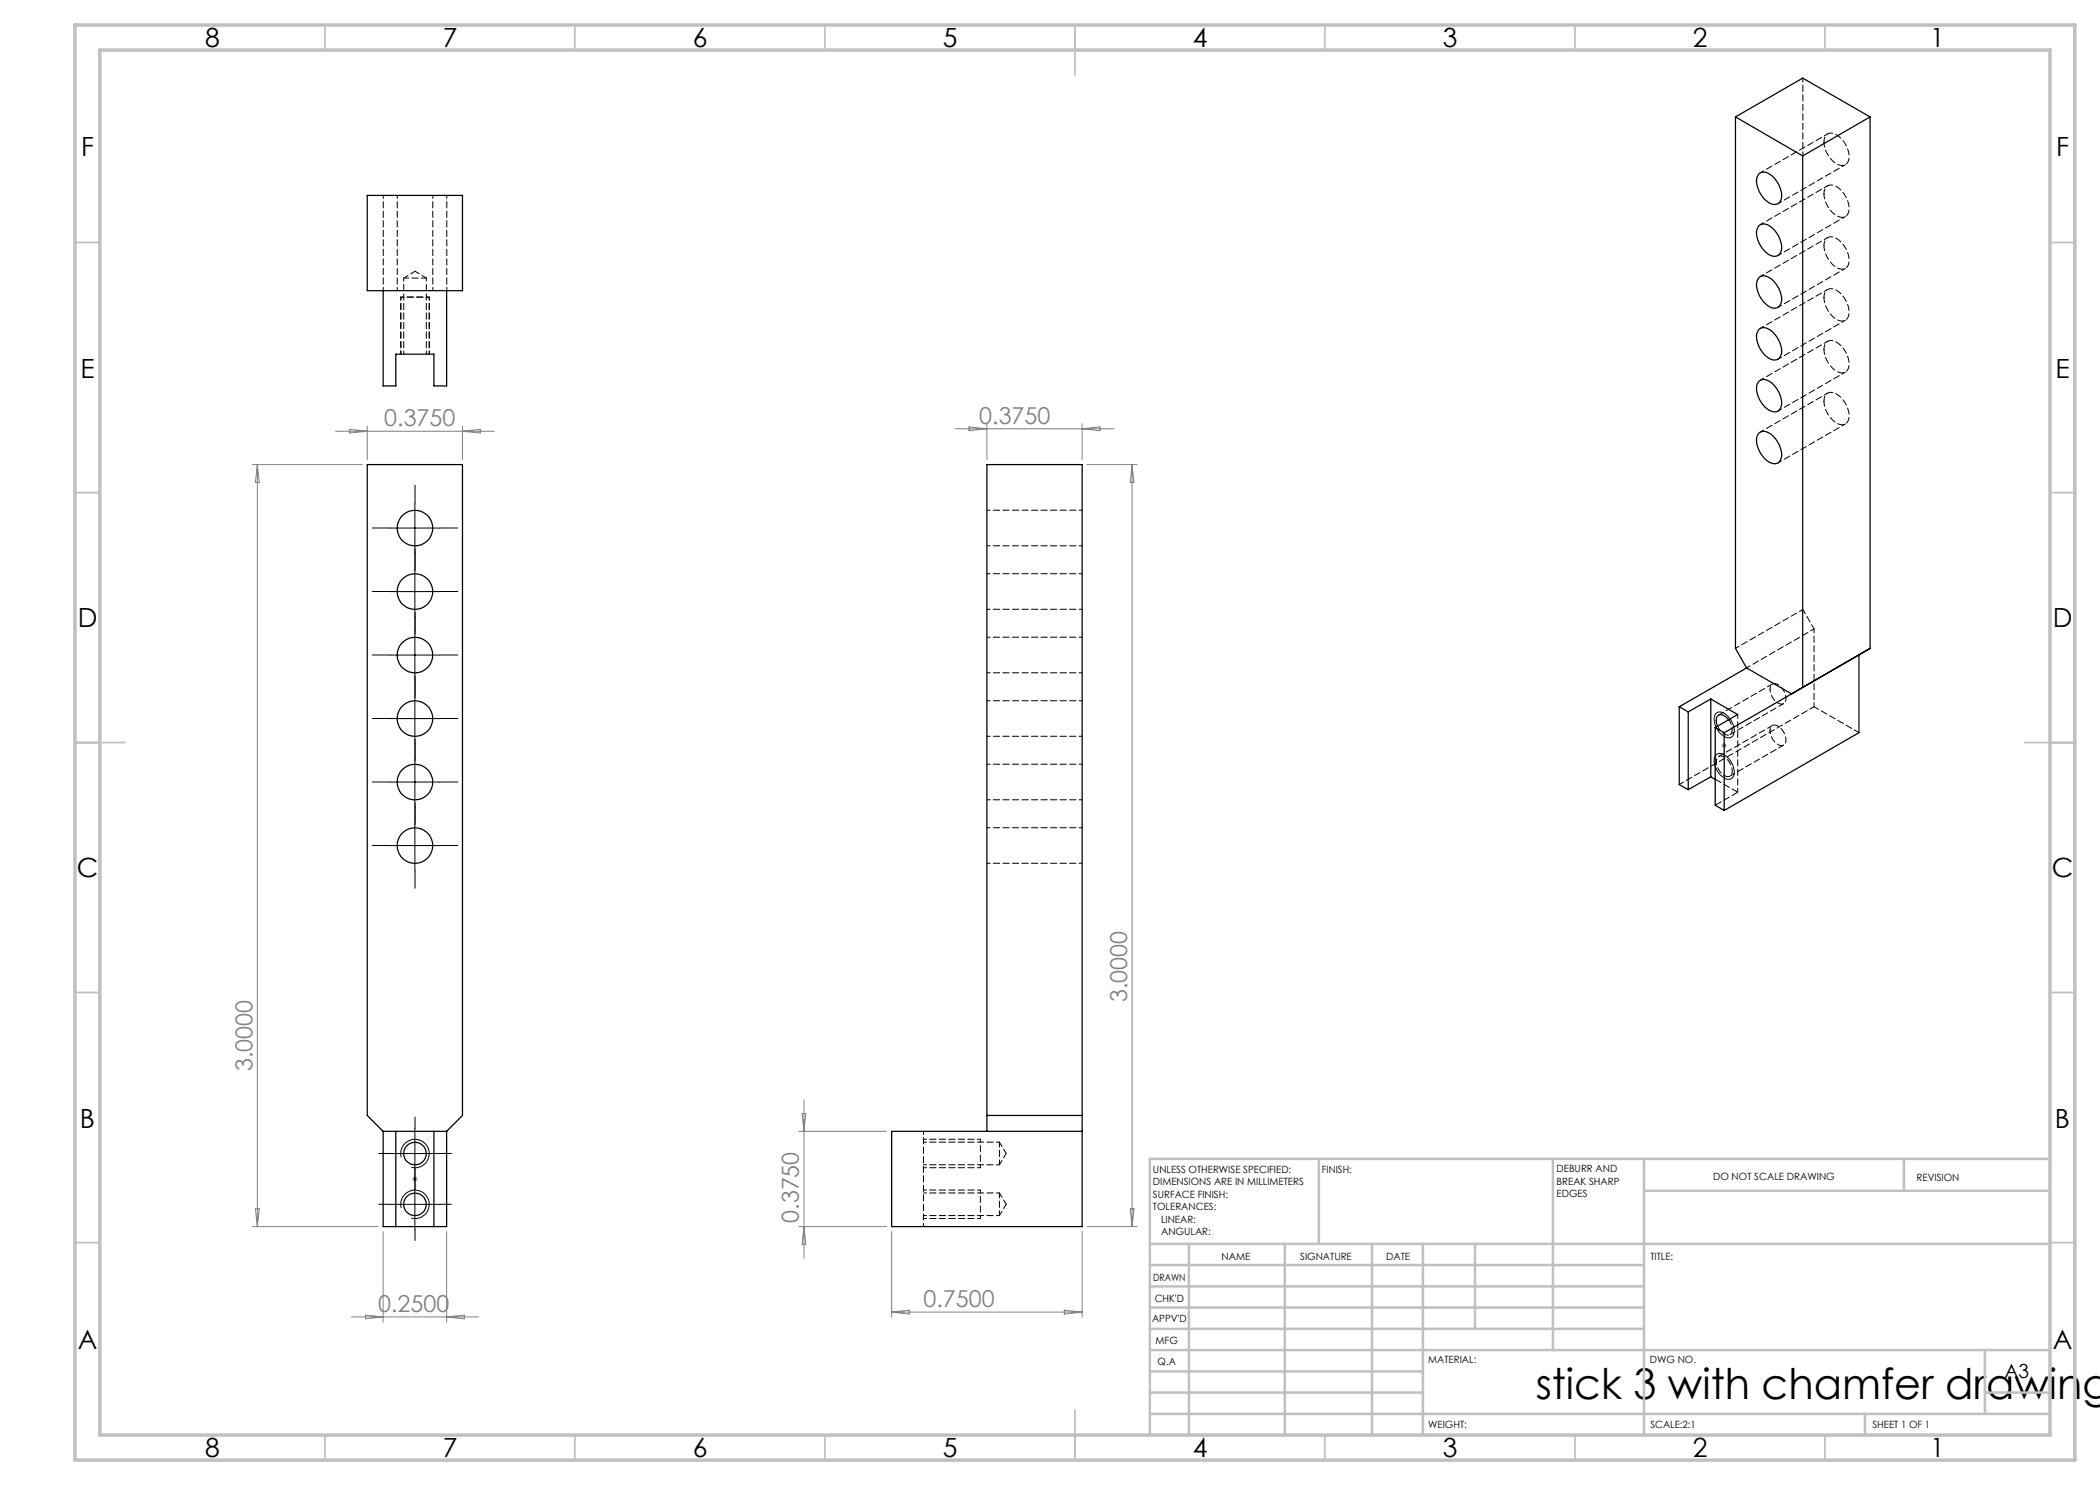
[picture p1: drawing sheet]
<svg xmlns="http://www.w3.org/2000/svg" width="420mm" height="297mm" viewBox="0 0 420 297" stroke-linecap="round" stroke-linejoin="round" font-family="sans-serif">
<g fill="none" stroke="#808080" stroke-width=".2">
<path d="M50.5 92.9h22M51.5 92.9l.4 3.6h-.8zM51.5 92.9v152.4M67.1 86.3h31.7M69.9 85.9l3.5 .4-3.5 .3zM73.4 85.2v6.7M92.5 85.2v6.7M92.5 86.3l3.6-.4v.7zM191 85.8h31.8M193.8 85.4l3.6 .4-3.6 .3zM197.4 84.7v7.2M216.4 84.7v7.2"/>
<path d="M216.4 85.8l3.6-.4v.7zM217.4 92.9h10M226.4 92.9v152.4M226.4 92.9l.4 3.6h-.7zM344.3 149.1h1M344.5 148.8l.7 .7M344.8 148.6v1M345.2 148.8l-.7 .7M160.8 219.9v31.8M82.5 235.8h1M82.6 235.4l.7 .7M83 235.3v1"/>
<path d="M83.3 235.4l-.7 .7M159.8 226.3h17.5M160.4 222.7h.7l-.3 3.6zM50.5 245.3h25.1M51.1 241.8h.8l-.4 3.5zM76.6 246.3v18.1M89.3 246.3v18.1M159.8 245.3h17.5M160.8 245.3l.3 3.6h-.7zM178.3 246.3v17.1M216.4 246.3v17.1M217.4 245.3h10"/>
<path d="M226.1 241.8h.7l-.4 3.5zM70.3 263.4h25.4M73.1 263l3.5 .4-3.5 .4zM89.3 263.4l3.6-.4v.8zM178.3 262.4h38.1M178.3 262.4l3.6-.4v.8zM212.9 262l3.5 .4-3.5 .4z"/>
</g>
<g fill="none" stroke="#000" stroke-width=".2">
<path d="M78 118.3h10M78 105.6h10M83 100.6v10M83 113.3v10M78 131h10M83 126v10M83 138.7v10M78 156.4h10M78 143.7h10M83 151.4v10M343.2 151l.1-.1a1.92 1.92 0 0 1 2.5 .8 3.3 3.3 0 0 1 .7 3.8 1.57 1.57 0 0 1-2.3-.4 3.5 3.5 0 0 1-1-4.1zM343.3 142.6a1.99 1.99 0 0 1 2.6 1 3.3 3.3 0 0 1 .6 3.6 1.7 1.7 0 0 1-2.4-.5 3.4 3.4 0 0 1-.9-4z"/>
<path d="M78 169.1h10M83 164.1v10M78 230.7h10M80.3 231.5a2.84 2.84 0 0 1 2.5-3.6 2.84 2.84 0 0 1 3 3.1 2.84 2.84 0 0 1-3.5 2.5M83 225.7v10M83 235.9v10M78 240.9h10M80.3 241.6a2.84 2.84 0 0 1 2.5-3.5 2.84 2.84 0 0 1 3 3 2.84 2.84 0 0 1-3.5 2.5"/>
</g>
<g fill="none" stroke="#c0c0c0" stroke-width=".35">
<path d="M65 5v5M115 5v5M165 5v5M215 5v10M265 5v5M315 5v5M365 5v5M15 48.5h5M410 48.5h5M15 98.5h5M410 98.5h5M15 148.5h10"/>
<path d="M405 148.5h10M15 198.5h5M410 198.5h5M15 248.5h5M410 248.5h5M65 287v5M115 287v5M165 287v5M215 282v10M265 287v5M315 287v5M365 287v5"/>
</g>
<g fill="none" stroke="#c0c0c0" stroke-width=".5">
<path d="M263.8 231.8v17M310.6 231.8v38.2M328.8 231.8v55.2M328.8 238.2h81.2M380.8 231.8v6.4M410 231.8h-180v55.2M230 248.8h180M230 257.3h98.8M230 253h98.8M237.8 248.8v38.2M257 248.8v38.2M274.4 248.8v38.2"/>
<path d="M284.6 248.8v38.2M295 248.8v17M230 265.8h98.8M230 261.5h98.8M230 278.5h54.6M230 274.3h54.6M230 270h180M397 278.5h13M397 270v12.8M230 282.8h180M373 282.8v4.2"/>
</g>
<path d="M15 5h400v287h-400zM20 10h390v277h-390z" fill="none" stroke="#c0c0c0" stroke-width=".7"/>
<g fill="none" stroke="#000" stroke-width=".2" stroke-dasharray="15.2 1.3 1.3 1.3">
<path d="M78 118.3h-3.5M78 105.6h-3.5M83 113.3v-3.6M83 100.6v-3.6M83 110.6v3.6M88 118.3h3.6M88 105.6h3.6M78 131h-3.5M83 138.7v-3.6M83 126v-3.6M83 136v3.6M83 123.3v3.6"/>
<path d="M88 131h3.6M78 156.4h-3.5M78 143.7h-3.5M83 151.4v-3.6M83 148.7v3.6M88 156.4h3.6M88 143.7h3.6M78 169.1h-3.5M83 164.1v-3.6M83 174.1v3.6M83 161.4v3.6M88 169.1h3.6"/>
<path d="M78 230.7h-2.3M83 225.7v-2.3M83 235.7v2.3M83 235.9v-2.3M88 230.7h2.3M78 240.9h-2.3M83 245.9v2.2M88 240.9h2.3"/>
</g>
<g fill="none" stroke="#000" stroke-width=".2" stroke-dasharray="1.3 .6" stroke-dashoffset=".7">
<path d="M80.7 55.6v15.2M80.2 70.8v-11.4M85.3 70.8v-15.2M85.9 70.8v-11.4M354 137.8a3.2 3.2 0 0 0 2.3 3 1.11 1.11 0 0 0 .9-1.5 3.1 3.1 0 0 0-2.3-2.6 .94 .94 0 0 0-.9 1.1M343.3 152.3a3.2 3.2 0 0 0 2.2 3 1.11 1.11 0 0 0 .9-1.5 3.1 3.1 0 0 0-2.2-2.6 .94 .94 0 0 0-.9 1.1M354 146.1a3.2 3.2 0 0 0 2.3 3 1.11 1.11 0 0 0 .9-1.5 3.1 3.1 0 0 0-2.3-2.6 .94 .94 0 0 0-.9 1.1M184.7 227.9h11.4M184.7 233.5h11.4M184.7 238h11.4M184.7 233h15.2M199.9 238.6h-15.2"/>
<path d="M199.9 228.4h-15.2M184.7 243.7h11.4M184.7 243.1h15.2"/>
</g>
<g fill="none" stroke="#000" stroke-width=".2" stroke-dasharray="1.3 .6" stroke-dashoffset=".6">
<path d="M76.7 39.1v19M79.5 39.1v19M89.4 39.1v19M85.9 59.4h-5.7M86.6 58.1v-19M197.4 109.2h19M216.4 114.7h-19M216.4 102h-19M197.4 134.6h19M197.4 121.9h19M216.4 127.4h-19M197.4 160h19"/>
<path d="M197.4 147.3h19M216.4 152.8h-19M216.4 140.1h-19M197.4 172.7h19M216.4 165.5h-19M196.1 233.5v-5.6M184.7 245.3v-19M196.1 243.7v-5.7"/>
</g>
<g fill="none" stroke="#000" stroke-width=".25">
<path d="M73.4 39.1h19.1v19h-19.1zM347.1 23.4v106.3l2.2 3.9M347.1 23.4l13.4 7.8M347.1 23.4l13.4-7.8 13.5 7.8M351.9 34.7a1.9 1.9 0 0 1 2.4 .4 5 5 0 0 1 1.9 4.9 1.62 1.62 0 0 1-2.8 .2 5 5 0 0 1-1.9-4.9zM360.5 31.2v106.3M374 23.4l-13.5 7.8M374 23.4v106.3M76.6 58.1v19.1h2.6v-6.4h7.6v6.4h2.5v-19.1M351.9 55.4a2.45 2.45 0 0 1 3.2 1.2 4.7 4.7 0 0 1 1.1 4.1 1.62 1.62 0 0 1-2.8 .3 5 5 0 0 1-1.9-4.9zM351.9 45a1.9 1.9 0 0 1 2.4 .4 5 5 0 0 1 1.9 5 1.62 1.62 0 0 1-2.8 .2 5 5 0 0 1-1.9-4.9zM351.9 76.2a1.95 1.95 0 0 1 2.4 .3 5.1 5.1 0 0 1 1.9 5 1.31 1.31 0 0 1-1.9 .7 5 5 0 0 1-2.8-5.4z"/>
<path d="M351.9 65.8a1.95 1.95 0 0 1 2.4 .3 5.1 5.1 0 0 1 1.9 5 1.62 1.62 0 0 1-2.8 .3 5 5 0 0 1-1.9-5zM351.9 86.5a1.95 1.95 0 0 1 2.4 .4 5.1 5.1 0 0 1 1.9 5 1.31 1.31 0 0 1-1.9 .7 5 5 0 0 1-2.8-5.5zM342.2 139.8l5.3 3.1-4.5 2.6M342.2 139.8l-4.6 2.6M342.2 139.8v15.6M349.3 133.6l9 5.2M349.3 133.6l-13.5 7.8M358.3 138.8l-13.5 7.7M360.5 137.5l-2.2 1.3M371.8 131l-13.5 7.8M371.8 131v15.5l-27 15.6M374 129.7l-13.5 7.8"/>
<path d="M374 129.7l-2.2 1.3M335.8 141.4l1.8 1M335.8 141.4v15.5l1.8 1M337.6 142.4v15.5M342.2 155.4l.8 .5M342.2 155.4l-4.6 2.5M343 145.5v15.5l1.8 1.1M343 145.5l1.8 1M344.8 146.5v15.6M345.7 144l-.5-.6a1.1 1.1 0 0 0-1.5-.4 1.1 1.1 0 0 0-.4 1.5l.2 .7M76.6 226.3v19h12.7v-19M76.6 226.3h12.7"/>
<path d="M76.6 226.3l-3.2-3.2v-130.2h19.1v130.2l-3.2 3.2M79.2 226.3v19M86.8 226.3v19M197.4 226.3v-133.4h19v152.4h-38.1v-19h38.1M197.4 223.1h19"/>
<circle cx="83" cy="105.6" r="3.5"/>
<circle cx="83" cy="118.3" r="3.5"/>
<circle cx="83" cy="131" r="3.5"/>
<circle cx="83" cy="156.4" r="3.5"/>
<circle cx="83" cy="143.7" r="3.5"/>
<circle cx="83" cy="169.1" r="3.5"/>
<circle cx="83" cy="230.7" r="2.26"/>
<circle cx="83" cy="240.9" r="2.26"/>
</g>
<path d="M83 54.3l-2.3 1.3M85.3 55.6h-4.6M85.3 55.6l-2.3-1.3M362.8 125.8l-2.2-3.9M362.8 141.3l-26.9 15.6M199.9 233v-4.6M199.9 233l1.3-2.3M201.2 230.7l-1.3-2.3M199.9 243.1v-4.5M199.9 243.1l1.3-2.2M201.2 240.9l-1.3-2.3" fill="none" stroke="#000" stroke-width=".2" stroke-dasharray="1.3 .6" stroke-dashoffset=".3"/>
<path d="M364.8 28.4a5.2 5.2 0 0 0 3.4 4.7 1.46 1.46 0 0 0 1.6-1.8 5.2 5.2 0 0 0-3.4-4.7 1.46 1.46 0 0 0-1.6 1.8M364.8 38.8a5.2 5.2 0 0 0 3.4 4.7 1.46 1.46 0 0 0 1.6-1.8 5.2 5.2 0 0 0-3.4-4.7 1.46 1.46 0 0 0-1.6 1.8M364.8 49.1a5.2 5.2 0 0 0 3.4 4.7 1.46 1.46 0 0 0 1.6-1.7 5.2 5.2 0 0 0-3.4-4.7 1.46 1.46 0 0 0-1.6 1.7M364.8 59.5a5.2 5.2 0 0 0 3.4 4.7 1.46 1.46 0 0 0 1.6-1.8 5.2 5.2 0 0 0-3.4-4.7 1.46 1.46 0 0 0-1.6 1.8M364.8 69.9a5.2 5.2 0 0 0 3.4 4.7 1.46 1.46 0 0 0 1.6-1.8 5.2 5.2 0 0 0-3.4-4.7 1.46 1.46 0 0 0-1.6 1.8M364.8 80.3a5.2 5.2 0 0 0 3.4 4.6 1.46 1.46 0 0 0 1.6-1.7 5.2 5.2 0 0 0-3.4-4.7 1.46 1.46 0 0 0-1.6 1.8M343.5 145.2a2.45 2.45 0 0 0 2.4 1.8 1.47 1.47 0 0 0 .4-2l-.6-1.1M362.8 141.3l9 5.2" fill="none" stroke="#000" stroke-width=".2" stroke-dasharray="1.3 .6" stroke-dashoffset=".2"/>
<g fill="none" stroke="#000" stroke-width=".2" stroke-dasharray="1.3 .6" stroke-dashoffset=".5">
<path d="M360.6 15.6v15.6M365.5 26.8l-13.4 7.8M365.5 37.2l-13.4 7.7M355.6 40.7l13.5-7.8M355.6 51.1l13.5-7.8M365.5 47.5l-13.4 7.8M365.5 57.9l-13.4 7.8M355.6 61.5l13.5-7.8M355.6 71.8l13.5-7.7M365.5 68.3l-13.4 7.7M365.5 78.6l-13.4 7.8M355.6 82.2l13.5-7.8"/>
<path d="M355.6 92.6l13.5-7.8M360.6 121.9l-13.5 7.8M362.8 125.8l-13.5 7.8M347.5 158.4v-15.5M362.8 141.3v-15.5"/>
</g>
<path d="M343.1 155.9l4.4 2.5M347.5 158.4l-4.4 2.6" fill="none" stroke="#000" stroke-width=".2" stroke-dasharray="1.3 .6" stroke-dashoffset="-.1"/>
<path d="M354.5 136.8l-10.8 6.2M346 146.9l10.7-6.2M346 155.2l10.7-6.2M354.5 145.1l-10.8 6.2" fill="none" stroke="#000" stroke-width=".2" stroke-dasharray="1.3 .6" stroke-dashoffset=".1"/>
<text font-size="8.5" x="307.2" y="279.7">stick 3 with chamfer drawing</text>
<g font-size="5.3">
<text x="41" y="9.5">8</text>
<text x="88.5" y="9.5">7</text>
<text x="138.5" y="9.5">6</text>
<text x="188.5" y="9.5">5</text>
<text x="238.5" y="9.5">4</text>
<text x="288.5" y="9.5">3</text>
<text x="338.5" y="9.5">2</text>
<text x="386" y="9.5">1</text>
<text x="16.2" y="31.3">F</text>
<text x="411.2" y="31.3">F</text>
<text x="16.1" y="75.5">E</text>
<text x="411.1" y="75.5">E</text>
<text x="15.5" y="125.5">D</text>
<text x="410.5" y="125.5">D</text>
<text x="15.4" y="175.5">C</text>
<text x="410.4" y="175.5">C</text>
<text x="16" y="225.5">B</text>
<text x="411" y="225.5">B</text>
<text x="15.5" y="269.8">A</text>
<text x="410.5" y="269.8">A</text>
<text x="41" y="291.5">8</text>
<text x="88.5" y="291.5">7</text>
<text x="138.5" y="291.5">6</text>
<text x="188.5" y="291.5">5</text>
<text x="238.5" y="291.5">4</text>
<text x="288.5" y="291.5">3</text>
<text x="338.5" y="291.5">2</text>
<text x="386" y="291.5">1</text>
</g>
<g font-size="4.7" fill="#808080">
<text x="76.9" y="85.2">0.3750</text>
<text x="195.9" y="84.7">0.3750</text>
<text x="225.4" y="200.4" transform="rotate(-90 225.4 200.4)">3.0000</text>
<text x="50.5" y="214.3" transform="rotate(-90 50.5 214.3)">3.0000</text>
<text x="159.8" y="244.6" transform="rotate(-90 159.8 244.6)">0.3750</text>
<text x="75.7" y="262.4">0.2500</text>
<text x="184.7" y="261.4">0.7500</text>
</g>
<text font-size="3.9" x="400.9" y="275.5">A3</text>
<g font-size="2">
<text x="230.6" y="234.6">UNLESS OTHERWISE SPECIFIED:</text>
<text x="230.6" y="237.1">DIMENSIONS ARE IN MILLIMETERS</text>
<text x="230.6" y="239.6">SURFACE FINISH:</text>
<text x="264.4" y="234.6">FINISH:</text>
<text x="311.3" y="234.5">DEBURR AND</text>
<text x="311.3" y="237">BREAK SHARP</text>
<text x="311.3" y="239.5">EDGES</text>
<text x="342.6" y="236">DO NOT SCALE DRAWING</text>
<text x="383.3" y="236.2">REVISION</text>
<text x="230.6" y="242.1">TOLERANCES:</text>
<text x="232.2" y="244.6">LINEAR:</text>
<text x="232.2" y="247.1">ANGULAR:</text>
<text x="244.3" y="252">NAME</text>
<text x="260" y="251.9">SIGNATURE</text>
<text x="277.2" y="251.9">DATE</text>
<text x="330.1" y="251.9">TITLE:</text>
<text x="230.6" y="256.1">DRAWN</text>
<text x="230.9" y="260.3">CHK'D</text>
<text x="230.4" y="264.4">APPV'D</text>
<text x="231.1" y="268.8">MFG</text>
<text x="231.5" y="273">Q.A</text>
<text x="285.6" y="272.5">MATERIAL:</text>
<text x="330" y="272.5">DWG NO.</text>
<text x="285.6" y="285.5">WEIGHT:</text>
<text x="330.1" y="285.6">SCALE:2:1</text>
<text x="374.5" y="285.6">SHEET 1 OF 1</text>
</g>
</svg>
